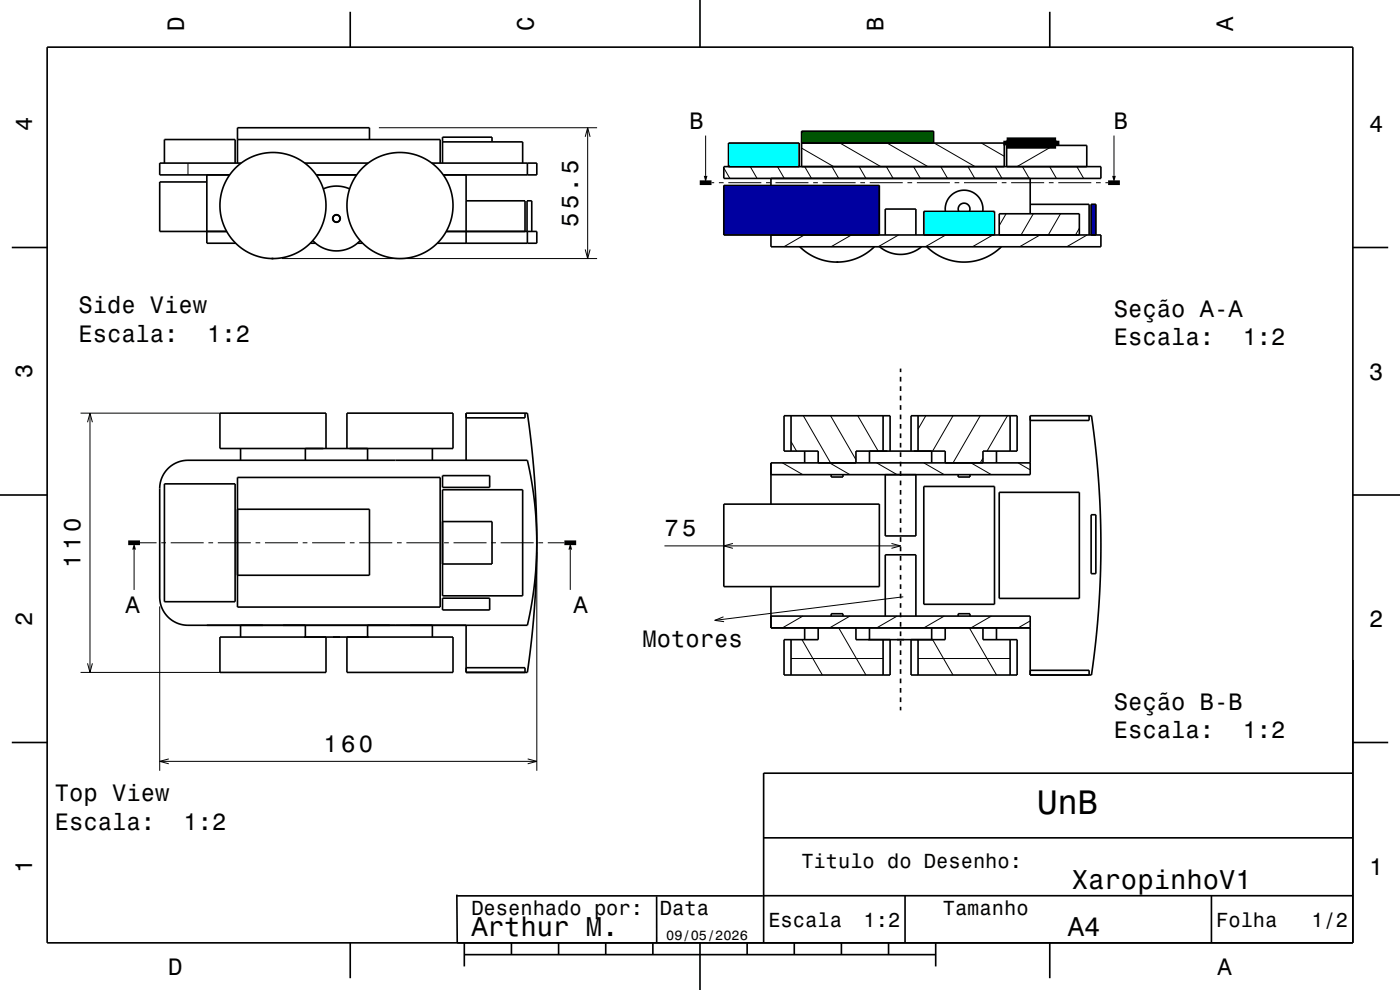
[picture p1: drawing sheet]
<svg xmlns="http://www.w3.org/2000/svg" width="297mm" height="210mm" viewBox="0 0 297 210" stroke-linecap="round" stroke-linejoin="round" font-family="sans-serif">
<path d="M213.6 29.8h10.4v1h-10.4z" fill="none" stroke="#000" stroke-width="1.4" stroke-linecap="butt"/>
<path d="M154.5 30.3h15v5h-15z" fill="none" stroke="#0ff" stroke-width=".21"/>
<path d="M154.5 30.3h15v5h-15z" fill-rule="evenodd" fill="#0ff"/>
<path d="M196 44.8h15v5h-15z" fill="none" stroke="#0ff" stroke-width=".21"/>
<path d="M196 44.8h15v5h-15z" fill-rule="evenodd" fill="#0ff"/>
<path d="M231.5 43.3h1v6.5h-1z" fill="none" stroke="#0000a0" stroke-width=".21"/>
<path d="M231.5 43.3h1v6.5h-1z" fill-rule="evenodd" fill="#0000a0"/>
<g fill="none" stroke="#000" stroke-width=".21">
<path d="M153.6 35.6l1.2 2.2M159.2 35.3l1.4 2.5M164.9 35.3l1.5 2.5M170 31.4l6.9 3.9M170.7 35.3l1.5 2.5M176.5 35.3l1.4 2.5M178.2 30.3l8.7 5M182.3 35.3l1.4 2.5M188 35.3l1.5 2.5M188.2 30.3l8.7 5M193.8 35.3l1.4 2.5M198.2 30.3l8.7 5"/>
<path d="M199.6 35.3l1.4 2.5M205.4 35.3l1.4 2.5M208.2 30.3l4.8 2.8M211.1 35.3l1.5 2.5M216.9 35.3l1.4 2.5M222.7 35.3l1.4 2.5M223.5 30.8l-7.8 4.5M228.4 35.3l1.5 2.5M213.4 45.3l-1.4 2.6M219.2 45.3l-2.6 4.5M225 45.3l-2.6 4.5M229 48.4l-.8 1.4"/>
</g>
<path d="M170 27.8h28v2.5h-28z" fill="none" stroke="#050" stroke-width=".21"/>
<path d="M170 27.8h28v2.5h-28z" fill-rule="evenodd" fill="#050"/>
<path d="M153.6 39.3h32.9v10.5h-32.9z" fill="none" stroke="#0000a0" stroke-width=".21"/>
<path d="M153.6 39.3h32.9v10.5h-32.9z" fill-rule="evenodd" fill="#0000a0"/>
<g fill="none" stroke="#000" stroke-width=".21">
<path d="M39.9 34.6v2.5M80.4 27.1h46.3M124.1 29l.6-1.9 .5 1.9M124.7 27.1v27.7M149.7 28.8v8.5M150.9 38.8h.6M152.5 38.8h1M154.5 38.8h7M162.5 38.8h1M164.5 38.8h7M172.5 38.8h1M174.5 38.8h7"/>
<path d="M182.5 38.8h1M184.5 38.8h7M192.5 38.8h1M194.5 38.8h7M202.5 38.8h1M204.5 38.8h7M212.5 38.8h1M214.5 38.8h7M222.5 38.8h1M224.5 38.8h7M232.5 38.8h1M234.5 38.8h.6"/>
<path d="M236.3 28.8v8.5M59.8 54.8h66.9M124.1 52.9l.6 1.9 .5-1.9M170.6 49.8l-4.3 2.5M180.6 49.8l-4.3 2.5M190.6 49.8l-4.3 2.5M200.6 49.8l-4.3 2.5M210.6 49.8l-4.3 2.5M220.6 49.8l-4.3 2.5M230.6 49.8l-4.3 2.5M17.1 87.6h29.6M18.6 89.6l.5-2 .5 2"/>
<path d="M19.1 87.6v55M166 98.2l4.3 2.5M167.8 93.7l1.2 2M170.4 88.2l5.8 10M176 98.2l4.3 2.5M176.2 88.2l5.4 9.3M182 88.2l4.3 7.5M186 98.2l4.3 2.5M196 98.2l4.3 2.5M196.4 88.2l-1.6 2.8M202.2 88.2l-4.4 7.5M206 98.2l4.3 2.5"/>
<path d="M208 88.2l-5.8 10M208.5 97.2l-.5 1M213.7 88.2l-4.3 7.5M216 98.2l2.5 1.5M28.4 116.6v8.5M29.7 115.1h3.5M34.2 115.1h1M36.2 115.1h7M44.2 115.1h1M46.2 115.1h7M54.2 115.1h1M56.2 115.1h7"/>
<path d="M64.2 115.1h1M66.2 115.1h7M74.2 115.1h1M76.2 115.1h7M84.2 115.1h1M86.2 115.1h7M94.2 115.1h1M96.2 115.1h7M104.2 115.1h1M106.2 115.1h7M113.9 117.1v46.4M114.2 115.1h1"/>
<path d="M116.2 115.1h3.5M121 116.6v8.5M141 115.8h50.1M155.5 115.3l-1.9 .5 1.9 .5M189.1 115.3l2 .5-2 .5M33.9 128.6v34.9M153.5 130.8l-1.9 .8 2 .3M167.8 139.7h19.5M170.1 135.7l4.4 7.5M170.3 130.7l-4.3 2.5M177.9 133.2l5.8 10M180.3 130.7l-4.3 2.5"/>
<path d="M190.3 130.7l-4.3 2.5M191.6 126.6l-40 5M194.8 139.7h19.5M197.8 135.7l4.4 7.5M200.3 130.7l-4.3 2.5M205.6 133.2l5.8 10M210.3 130.7l-4.3 2.5M218.5 131.7l-2.5 1.5M17.1 142.6h29.6M18.6 140.7l.5 1.9 .5-1.9M33.9 161.5h80M35.8 161l-1.9 .5 1.9 .5"/>
<path d="M111.9 161l2 .5-2 .5"/>
</g>
<g fill="none" stroke="#000" stroke-width=".35">
<path d="M10 10h277v190h-277zM74.3 2.5v7.5M148.5 0v10M222.7 2.5v7.5M34.9 34.6v-5h15v5M43.9 38.6h-10v10.5h14.2M43.9 37.1v14.5h6.1M50.4 29.6h43v5M51.2 34.6h-17.3v2.5h14.8M64.7 34.6h13.4M67.1 37.1h8.6M78.4 29.6v-2.5h-28v7.5"/>
<path d="M91.6 34.6h22.3v2.5h-19.9M93.9 30.1h17v4.5M98.9 37.1v14.5M104.4 30.1v-1h-10.5v5.5M111.9 34.6v2.5M153.6 35.3h79.9v2.5h-79.9zM154.5 35.3v-5h15v5M163.6 37.8v1.5M170 30.3h43v5M198 30.3v-2.5h-28v7.5M213.6 30.8h17v4.5M218.5 37.8v7.5"/>
<path d="M224 30.8v-1h-10.4v5.5M2.5 52.5h7.5M65.8 51.6h1.1M66.4 51a6.9 6.9 0 0 0 10 0M68.6 40.1a6.9 6.9 0 0 1 5.6 0M75.8 51.6h1.1M94.7 49.1h19.2v2.5h-21.1M98.9 42.6h12.5v6.5M111.8 49.1v-6.5h1v6.5M111.9 49.1v2.5M163.6 49.8v2.5h69.9v-2.5h-79.9v-10.5h32.9v10.5M169.7 52.3a11.3 11.3 0 0 0 15.8 0"/>
<path d="M186.6 52.3a6.9 6.9 0 0 0 8.9 0M187.8 49.8v-5.5h6.5v5.5M196 49.8v-5h15v5M196.6 52.3a11.3 11.3 0 0 0 15.8 0M200.6 44.8a4 4 0 0 1 3.9-4.5 4 4 0 0 1 4 4.5M203.4 44.8a1.25 1.25 0 0 1 1.1-1.7 1.25 1.25 0 0 1 1.2 1.7M212 49.8v-4.5h17v4.5M218.5 43.3h12.5v6.5M231.5 49.8v-6.5h1v6.5M287 52.5h7.5M191.1 78.2v.7M191.1 79.9v1"/>
<path d="M35.6 99.4a6 6 0 0 1 4.3-1.8h72l.8 4 .6 4.5 .4 4.2 .2 4.5-.1 4.2-.4 4.5-.5 4.2-1 4.9h-72a6 6 0 0 1-6-6v-23a6 6 0 0 1 1.7-4.2zM51 95.1v2.5M64.8 95.1v2.5M69.2 95.1v-7.5h-22.5v7.5h49.4v-7.5h-22.5v7.5M78 95.1v2.5M91.7 95.1v2.5M98.9 97.6v-10h13l.8 6.5 .7 7 .3 7 .2 7M111.4 87.6v1h-12.5M167.8 88.2v7.5M170.7 95.7v2.5M181.6 98.2v-2.5h18.9v2.5M184.5 95.7v2.5"/>
<path d="M187.3 88.2v7.5M188.8 95.7v-7.5h-22.5v7.5h7.3v2.5M191.1 81.9v1M191.1 83.9v1M191.1 85.9v1M191.1 87.9v1M191.1 89.9v1M191.1 91.9v1M191.1 93.9v1M191.1 95.9v1M191.1 97.9v1M191.1 99.9v1"/>
<path d="M193.3 95.7v-7.5h22.5v7.5h-7.3v2.5M194.8 88.2v7.5M197.6 95.7v2.5M211.4 95.7v2.5M214.3 88.2v7.5M218.5 98.2h-54.9v8.7M231 88.2v1h-12.5M0 105h10M34.9 102.6h15v25h-15zM50.4 101.3h43v27.5h-43zM50.4 108h28v14h-28M93.9 100.9h10v2.5h-10z"/>
<path d="M93.9 103.9h17v22.5h-17zM93.9 110.6h10.5v9h-10.5M113.9 115.2l-.2 7.3-.3 6.7-.6 6.5-.9 6.9h-13v-10M153.6 106.9h32.9v17.5h-32.9zM163.6 100.7h54.9v-12.5h13l.9 6.6 .6 6.7 .4 7 .1 6.5-.1 7.3-.4 7.7-.6 7-.9 6.2h-13v-12.5h-54.9M176.3 100.7v.5h2.5v-.5M187.8 100.7v13h6.5v-13M191.1 101.9v1M191.1 103.9v1M191.1 105.9v1M191.1 107.9v1M191.1 109.9v1"/>
<path d="M191.1 111.9v1M191.1 113.9v1M191.1 115.9v1M191.1 117.9v1M191.1 119.9v1M196 103.2h15v25h-15zM203.3 100.7v.5h2.5v-.5M212 104.4h17v22.5h-17zM231.5 109.2h1v12.5h-1zM287 105h10M51 132.6v2.5M64.8 132.6v2.5"/>
<path d="M69.2 135.1v7.5h-22.5v-7.5h49.4v7.5h-22.5v-7.5M78 132.6v2.5M91.7 132.6v2.5M93.9 126.9h10v2.5h-10zM163.6 124.4v8.8h54.9M167.8 135.7v7.5M170.7 133.2v2.5M173.6 133.2v2.5h-7.3v7.5h22.5v-7.5M176.3 130.7v-.5h2.5v.5M181.6 133.2v2.5h18.9v-2.5M184.5 133.2v2.5M187.3 135.7v7.5"/>
<path d="M187.8 130.7v-13h6.5v13M191.1 121.9v1M191.1 123.9v1M191.1 125.9v1M191.1 127.9v1M191.1 129.9v1M191.1 131.9v1M191.1 133.9v1M191.1 135.9v1M191.1 137.9v1M191.1 139.9v1M194.8 135.7v7.5"/>
<path d="M197.6 133.2v2.5M203.3 130.7v-.5h2.5v.5M208.5 133.2v2.5h7.3v7.5h-22.5v-7.5M211.4 133.2v2.5M214.3 135.7v7.5M2.5 157.5h7.5M98.9 141.6h12.5v1M191.1 141.9v1M191.1 143.9v1M191.1 145.9v1M191.1 147.9v1M191.1 149.9v.8"/>
<path d="M218.5 142.2h12.5v1M287 157.5h7.5M161.9 177.7h125M162 164v36M287 164h-125M96.8 190h65M96.9 189.8l.1 10.2M139.3 190.1v9.8M162 190h125M192 190v10M257 190v10M74.3 200v7.5"/>
<path d="M98.5 202.5h100M98.5 200v5M108.5 200v2.5M118.5 200v2.5M128.5 200v2.5M138.5 200v2.5M148.5 200v10M158.5 200v2.5M168.5 200v2.5M178.5 200v2.5M188.5 200v2.5M198.5 200v5"/>
<path d="M222.7 200v7.5"/>
<circle cx="57.9" cy="43.6" r="11.3"/>
<circle cx="71.4" cy="46.3" r=".81"/>
<circle cx="71.4" cy="46.3" r=".75"/>
<circle cx="84.8" cy="43.6" r="11.3"/>
</g>
<g fill="#000">
<path d="M149.3 37.3h.8l-.4 1.5z" fill-rule="evenodd"/>
<path d="M235.9 37.3h.8l-.4 1.5z" fill-rule="evenodd"/>
<path d="M57.6 54.7h.4v.3h-.4z" fill-rule="evenodd"/>
<path d="M177.5 55.4h.3v.4h-.3z" fill-rule="evenodd"/>
<path d="M28.4 115.1l.4 1.5h-.7z" fill-rule="evenodd"/>
<path d="M113.7 114.9h.4v.4h-.4z" fill-rule="evenodd"/>
<path d="M121 115.1l.4 1.5h-.8z" fill-rule="evenodd"/>
</g>
<path d="M148.4 38.8h2.5M235.1 38.8h2.5M27.2 115.1h2.5M119.7 115.1h2.5" fill="none" stroke="#000" stroke-width="1" stroke-linecap="butt"/>
<text font-size="7.2" x="220" y="172.6">UnB</text>
<g font-size="5.8">
<text x="227.4" y="188.6">XaropinhoV1</text>
<text x="100" y="198.6">Arthur M.</text>
<text x="226.5" y="198.6">A4</text>
</g>
<g font-size="5">
<text x="39" y="6.5" transform="rotate(-90 39 6.5)">D</text>
<text x="113.2" y="6.5" transform="rotate(-90 113.2 6.5)">C</text>
<text x="187.4" y="6.5" transform="rotate(-90 187.4 6.5)">B</text>
<text x="261.6" y="6.5" transform="rotate(-90 261.6 6.5)">A</text>
<text x="6.8" y="27.8" transform="rotate(-90 6.8 27.8)">4</text>
<text x="146.3" y="27.3">B</text>
<text x="236.3" y="27.3">B</text>
<text x="290.5" y="28.1">4</text>
<text x="122.7" y="48.1" transform="rotate(-90 122.7 48.1)">55.5</text>
<text x="16.6" y="66.5">Side View</text>
<text x="236.3" y="67.2">Seção A-A</text>
<text x="16.6" y="72.5">Escala:</text>
<text x="44" y="72.5">1:2</text>
<text x="236.3" y="73.2">Escala:</text>
<text x="263.6" y="73.2">1:2</text>
<text x="6.8" y="80.3" transform="rotate(-90 6.8 80.3)">3</text>
<text x="290.5" y="80.6">3</text>
<text x="141" y="113.8">75</text>
<text x="17.1" y="120.4" transform="rotate(-90 17.1 120.4)">110</text>
<text x="26.6" y="130.1">A</text>
<text x="121.6" y="130.1">A</text>
<text x="6.8" y="132.8" transform="rotate(-90 6.8 132.8)">2</text>
<text x="136.3" y="137.2">Motores</text>
<text x="290.5" y="133.1">2</text>
<text x="236.3" y="150.5">Seção B-B</text>
<text x="68.6" y="159.5">160</text>
<text x="236.3" y="156.6">Escala:</text>
<text x="263.6" y="156.6">1:2</text>
<text x="11.6" y="170">Top View</text>
<text x="11.6" y="176">Escala:</text>
<text x="39" y="176">1:2</text>
<text x="6.8" y="185.3" transform="rotate(-90 6.8 185.3)">1</text>
<text x="290.5" y="185.6">1</text>
<text x="35.7" y="206.8">D</text>
<text x="258.3" y="206.8">A</text>
</g>
<g font-size="4.3">
<text x="170" y="184.2">Titulo do Desenho:</text>
<text x="100" y="194.2">Desenhado por:</text>
<text x="140" y="194.2">Data</text>
<text x="163" y="196.6">Escala</text>
<text x="183.2" y="196.6">1:2</text>
<text x="200" y="194.2">Tamanho</text>
<text x="258" y="196.6">Folha</text>
<text x="278.2" y="196.6">1/2</text>
</g>
<text font-size="2.9" x="141.3" y="199.3">09/05/2026</text>
</svg>
